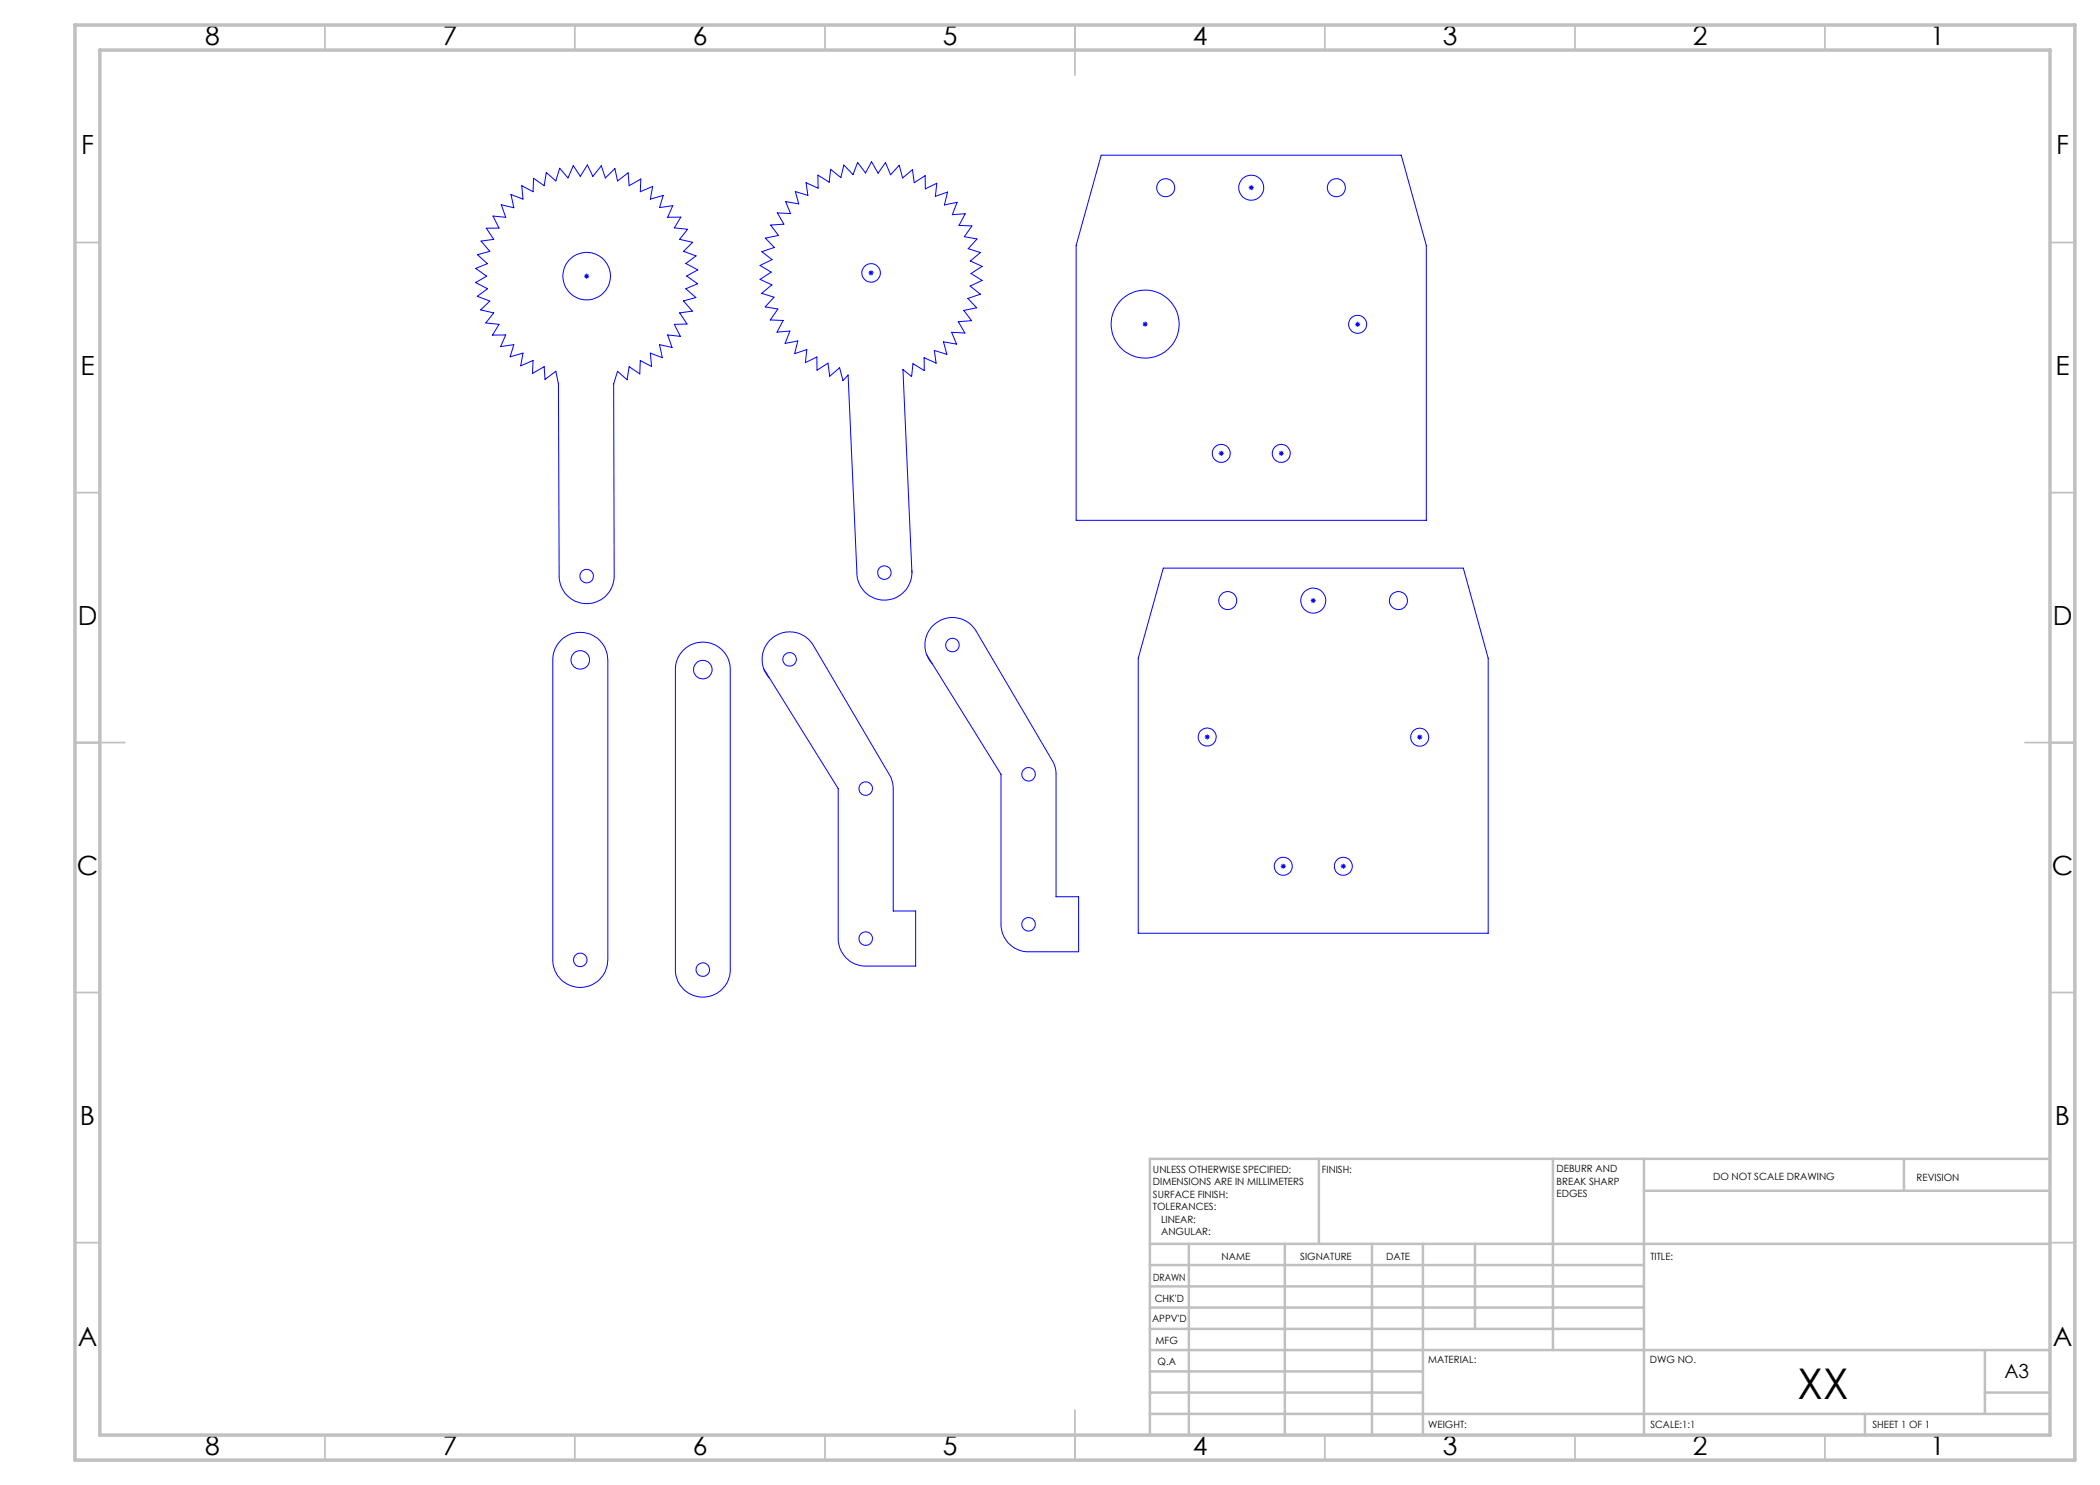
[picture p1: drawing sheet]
<svg xmlns="http://www.w3.org/2000/svg" width="420mm" height="297mm" viewBox="0 0 420 297" stroke-linecap="round" stroke-linejoin="round" font-family="sans-serif">
<g fill="none" stroke="#00f" stroke-width=".2">
<path d="M102.2 38.9l2.4 .9-.2-2.7 2.2 1.2 .1-2.6 2.1 1.4 .5-2.6 1.9 1.7 .7-2.5 1.7 1.9 1.1-2.5 1.4 2.2 1.4-2.3 1.1 2.3 1.7-2.1 .8 2.4 1.9-1.9 .5 2.5 2.1-1.6 .2 2.5 2.4-1.3-.1 2.5 2.4-1-.4 2.5 2.5-.7-.7 2.4 2.6-.4-1 2.4 2.7-.1-1.3 2.2 2.6 .3-1.6 2 2.6 .6-1.8 1.8 2.5 .9-2 1.5 2.4 1.3-2.3 1.2 2.2 1.6-2.3 .9 2 1.8-2.5 .7 1.8 2-2.6 .4 1.5 2.2-2.5 .1 1.2 2.4-2.6-.3 .9 2.5-2.5-.6 .6 2.6-2.4-.9 .2 2.7-2.2-1.2-.1 2.7-2.2-1.5-.4 2.6-1.9-1.6-.8 2.5 .1 38.4a5.5 5.5 0 0 1-5.5 5.5 5.5 5.5 0 0 1-5.5-5.5l-.1-38.4-.5-2.5-2.2 1.6-.2-2.6-2.3 1.4 .1-2.6-2.5 1.1 .5-2.6-2.6 .8 .8-2.5-2.7 .4 1-2.3h-2.6l1.3-2.1-2.6-.3 1.5-2-2.6-.6 1.9-1.8-2.5-.9 2-1.6-2.4-1.2 2.2-1.3-2.2-1.5 2.4-1-2-1.8 2.5-.6-1.8-2.1 2.5-.3-1.4-2.3h2.5l-1.2-2.4 2.5 .3-.8-2.5 2.5 .6zM220.2 31h60l5.1 18.1v55h-70.1v-55zM249.7 37.5h1.1M249.9 37.2l.7 .7M250.3 37v1M250.6 37.2l-.7 .7M116.8 55.2h1M117 54.9l.7 .7M117.3 54.7v1M117.7 54.9l-.7 .7M173.7 54.6h1M173.8 54.2l.8 .7"/>
<path d="M174.2 54.1v1M174.6 54.2l-.8 .7M228.5 64.8h1M228.7 64.5l.7 .7M229 64.3v1M229.4 64.5l-.7 .7M271 64.9h1M271.2 64.5l.7 .7M271.5 64.3v1.1M271.9 64.5l-.7 .7M243.7 90.7h1.1M243.9 90.3l.7 .7"/>
<path d="M244.3 90.2v1M244.6 90.3l-.7 .7M255.8 90.7h1M255.9 90.3l.7 .7M256.3 90.2v1M256.6 90.3l-.7 .7M182.4 114a5.5 5.5 0 0 1-5.3 6 5.5 5.5 0 0 1-5.7-5.5l-1.8-39.5-1 1.1-.7-2.5-2 1.6-.3-2.6-2.2 1.4v-2.6l-2.3 1.1 .3-2.6-2.5 .8 .7-2.5-2.6 .5 1-2.5-2.6 .2 1.2-2.3-2.5-.1 1.5-2.2-2.6-.4 1.8-2-2.5-.7 2.1-1.7-2.4-1.1 2.2-1.5-2.2-1.3 2.4-1.2-2-1.6 2.5-.8-1.8-1.9 2.6-.5-1.6-2.1 2.7-.2-1.3-2.2 2.6 .1-1-2.4 2.6 .5-.6-2.5 2.5 .8-.4-2.6 2.4 1.1v-2.6l2.2 1.4 .3-2.5 2.1 1.6 .6-2.5 1.8 1.9 .9-2.4 1.6 2.1 1.2-2.3 1.3 2.3 1.5-2.1 1 2.5 1.7-1.9 .7 2.5 2-1.7 .3 2.6 2.2-1.4 .1 2.7 2.3-1.1-.3 2.6 2.4-.9-.6 2.6 2.5-.5-.9 2.4 2.5-.1-1.2 2.3 2.6 .1-1.5 2.1 2.5 .5-1.8 1.9 2.5 .8-2 1.7 2.3 1.1-2.2 1.4 2.2 1.4-2.4 1.1 2.1 1.6-2.5 .9 1.7 1.9-2.5 .5 1.5 2-2.6 .2 1.3 2.3-2.7-.1 1 2.3-2.6-.4 .7 2.5-2.5-.8 .3 2.5-2.4-1.1 .1 2.6-2.3-1.4-.3 2.6-1.7-1.4 1.8 40.6M232.7 113.6h60l4.9 18.1v55h-70v-55zM262.3 119.8l.7 .7M262.6 119.6v1M263 119.8l-.7 .7M112.1 128.1a5.5 5.5 0 0 1 6.1-1.2 5.5 5.5 0 0 1 3.4 5.1v60a5.5 5.5 0 0 1-5.5 5.5 5.5 5.5 0 0 1-5.5-5.5v-60a5.6 5.6 0 0 1 1.5-3.9z"/>
<path d="M136.7 130a5.5 5.5 0 0 1 5.9-1.2 5.5 5.5 0 0 1 3.4 5.1v60a5.5 5.5 0 0 1-5.4 5.5 5.5 5.5 0 0 1-5.5-5.5v-60a5.6 5.6 0 0 1 1.6-3.9zM152.8 133.8l14.8 23.9v30a5.5 5.5 0 0 0 5.5 5.5h10v-11h-4.5v-24.5a5.8 5.8 0 0 0-.7-2.8l-15.2-25.8a5.5 5.5 0 0 0-8.1-1.6 5.5 5.5 0 0 0-.6 8.2M185.3 130.9l14.9 24v30a5.5 5.5 0 0 0 5.5 5.5h10v-11.1h-4.5v-24.4a4.9 4.9 0 0 0-.8-2.8l-15.2-25.9a5.5 5.5 0 0 0-8-1.6 5.5 5.5 0 0 0-.7 8.2M262.1 120.1h1M240.9 147.4h1M241.1 147l.7 .7M241.4 146.9v1M241.8 147l-.7 .7M283.4 147.4h1M283.6 147.1l.7 .7M284 146.9v1.1M284.3 147.1l-.7 .7"/>
<path d="M256.2 173.2h1M256.3 172.9l.7 .7M256.6 172.8v.9M257 172.9l-.7 .7M268.1 173.2h1.1M268.3 172.9l.7 .7M268.7 172.8v.9M269 172.9l-.7 .7"/>
<circle cx="233.1" cy="37.5" r="1.79"/>
<circle cx="250.2" cy="37.5" r="2.5"/>
<circle cx="267.3" cy="37.5" r="1.8"/>
<circle cx="117.3" cy="55.2" r="4.8"/>
<circle cx="174.2" cy="54.6" r="1.85"/>
<circle cx="229" cy="64.8" r="6.8"/>
<circle cx="271.5" cy="64.9" r="1.81"/>
<circle cx="244.2" cy="90.7" r="1.8"/>
<circle cx="256.3" cy="90.7" r="1.81"/>
<circle cx="117.3" cy="115.2" r="1.36"/>
<circle cx="176.9" cy="114.5" r="1.35"/>
<circle cx="116" cy="132" r="1.85"/>
<circle cx="140.6" cy="133.9" r="1.85"/>
<circle cx="157.9" cy="131.9" r="1.35"/>
<circle cx="190.5" cy="129" r="1.34"/>
<circle cx="245.6" cy="120.1" r="1.79"/>
<circle cx="262.7" cy="120.1" r="2.5"/>
<circle cx="279.7" cy="120.1" r="1.8"/>
<circle cx="173.2" cy="157.7" r="1.35"/>
<circle cx="205.7" cy="154.9" r="1.35"/>
<circle cx="241.4" cy="147.4" r="1.81"/>
<circle cx="283.9" cy="147.4" r="1.8"/>
<circle cx="256.7" cy="173.3" r="1.8"/>
<circle cx="268.7" cy="173.3" r="1.8"/>
<circle cx="116.1" cy="192" r="1.34"/>
<circle cx="140.6" cy="193.9" r="1.35"/>
<circle cx="173.1" cy="187.7" r="1.36"/>
<circle cx="205.7" cy="184.9" r="1.36"/>
</g>
<g fill="none" stroke="#c0c0c0" stroke-width=".35">
<path d="M65 5v5M115 5v5M165 5v5M215 5v10M265 5v5M315 5v5M365 5v5M15 48.5h5M410 48.5h5M15 98.5h5M410 98.5h5M15 148.5h10"/>
<path d="M405 148.5h10M15 198.5h5M410 198.5h5M15 248.5h5M410 248.5h5M65 287v5M115 287v5M165 287v5M215 282v10M265 287v5M315 287v5M365 287v5"/>
</g>
<g fill="none" stroke="#c0c0c0" stroke-width=".5">
<path d="M263.8 231.8v17M310.6 231.8v38.2M328.8 231.8v55.2M328.8 238.2h81.2M380.8 231.8v6.4M410 231.8h-180v55.2M230 248.8h180M230 257.3h98.8M230 253h98.8M237.8 248.8v38.2M257 248.8v38.2M274.4 248.8v38.2"/>
<path d="M284.6 248.8v38.2M295 248.8v17M230 265.8h98.8M230 261.5h98.8M230 278.5h54.6M230 274.3h54.6M230 270h180M397 278.5h13M397 270v12.8M230 282.8h180M373 282.8v4.2"/>
</g>
<path d="M15 5h400v287h-400zM20 10h390v277h-390z" fill="none" stroke="#c0c0c0" stroke-width=".7"/>
<text font-size="8.5" x="359.5" y="279.7">XX</text>
<g font-size="5.3">
<text x="41" y="9">8</text>
<text x="88.5" y="9">7</text>
<text x="138.5" y="9">6</text>
<text x="188.5" y="9">5</text>
<text x="238.5" y="9">4</text>
<text x="288.5" y="9">3</text>
<text x="338.5" y="9">2</text>
<text x="386" y="9">1</text>
<text x="16.2" y="30.8">F</text>
<text x="411.2" y="30.8">F</text>
<text x="16.1" y="75">E</text>
<text x="411.1" y="75">E</text>
<text x="15.5" y="125">D</text>
<text x="410.5" y="125">D</text>
<text x="15.4" y="175">C</text>
<text x="410.4" y="175">C</text>
<text x="16" y="225">B</text>
<text x="411" y="225">B</text>
<text x="15.5" y="269.3">A</text>
<text x="410.5" y="269.3">A</text>
<text x="41" y="291">8</text>
<text x="88.5" y="291">7</text>
<text x="138.5" y="291">6</text>
<text x="188.5" y="291">5</text>
<text x="238.5" y="291">4</text>
<text x="288.5" y="291">3</text>
<text x="338.5" y="291">2</text>
<text x="386" y="291">1</text>
</g>
<text font-size="3.9" x="400.9" y="275.5">A3</text>
<g font-size="2">
<text x="230.6" y="234.6">UNLESS OTHERWISE SPECIFIED:</text>
<text x="230.6" y="237.1">DIMENSIONS ARE IN MILLIMETERS</text>
<text x="230.6" y="239.6">SURFACE FINISH:</text>
<text x="264.4" y="234.6">FINISH:</text>
<text x="311.3" y="234.5">DEBURR AND</text>
<text x="311.3" y="237">BREAK SHARP</text>
<text x="311.3" y="239.5">EDGES</text>
<text x="342.6" y="236">DO NOT SCALE DRAWING</text>
<text x="383.3" y="236.2">REVISION</text>
<text x="230.6" y="242.1">TOLERANCES:</text>
<text x="232.2" y="244.6">LINEAR:</text>
<text x="232.2" y="247.1">ANGULAR:</text>
<text x="244.3" y="252">NAME</text>
<text x="260" y="251.9">SIGNATURE</text>
<text x="277.2" y="251.9">DATE</text>
<text x="330.1" y="251.9">TITLE:</text>
<text x="230.6" y="256.1">DRAWN</text>
<text x="230.9" y="260.3">CHK'D</text>
<text x="230.4" y="264.4">APPV'D</text>
<text x="231.1" y="268.8">MFG</text>
<text x="231.5" y="273">Q.A</text>
<text x="285.6" y="272.5">MATERIAL:</text>
<text x="330" y="272.5">DWG NO.</text>
<text x="285.6" y="285.5">WEIGHT:</text>
<text x="330.1" y="285.6">SCALE:1:1</text>
<text x="374.5" y="285.6">SHEET 1 OF 1</text>
</g>
</svg>
